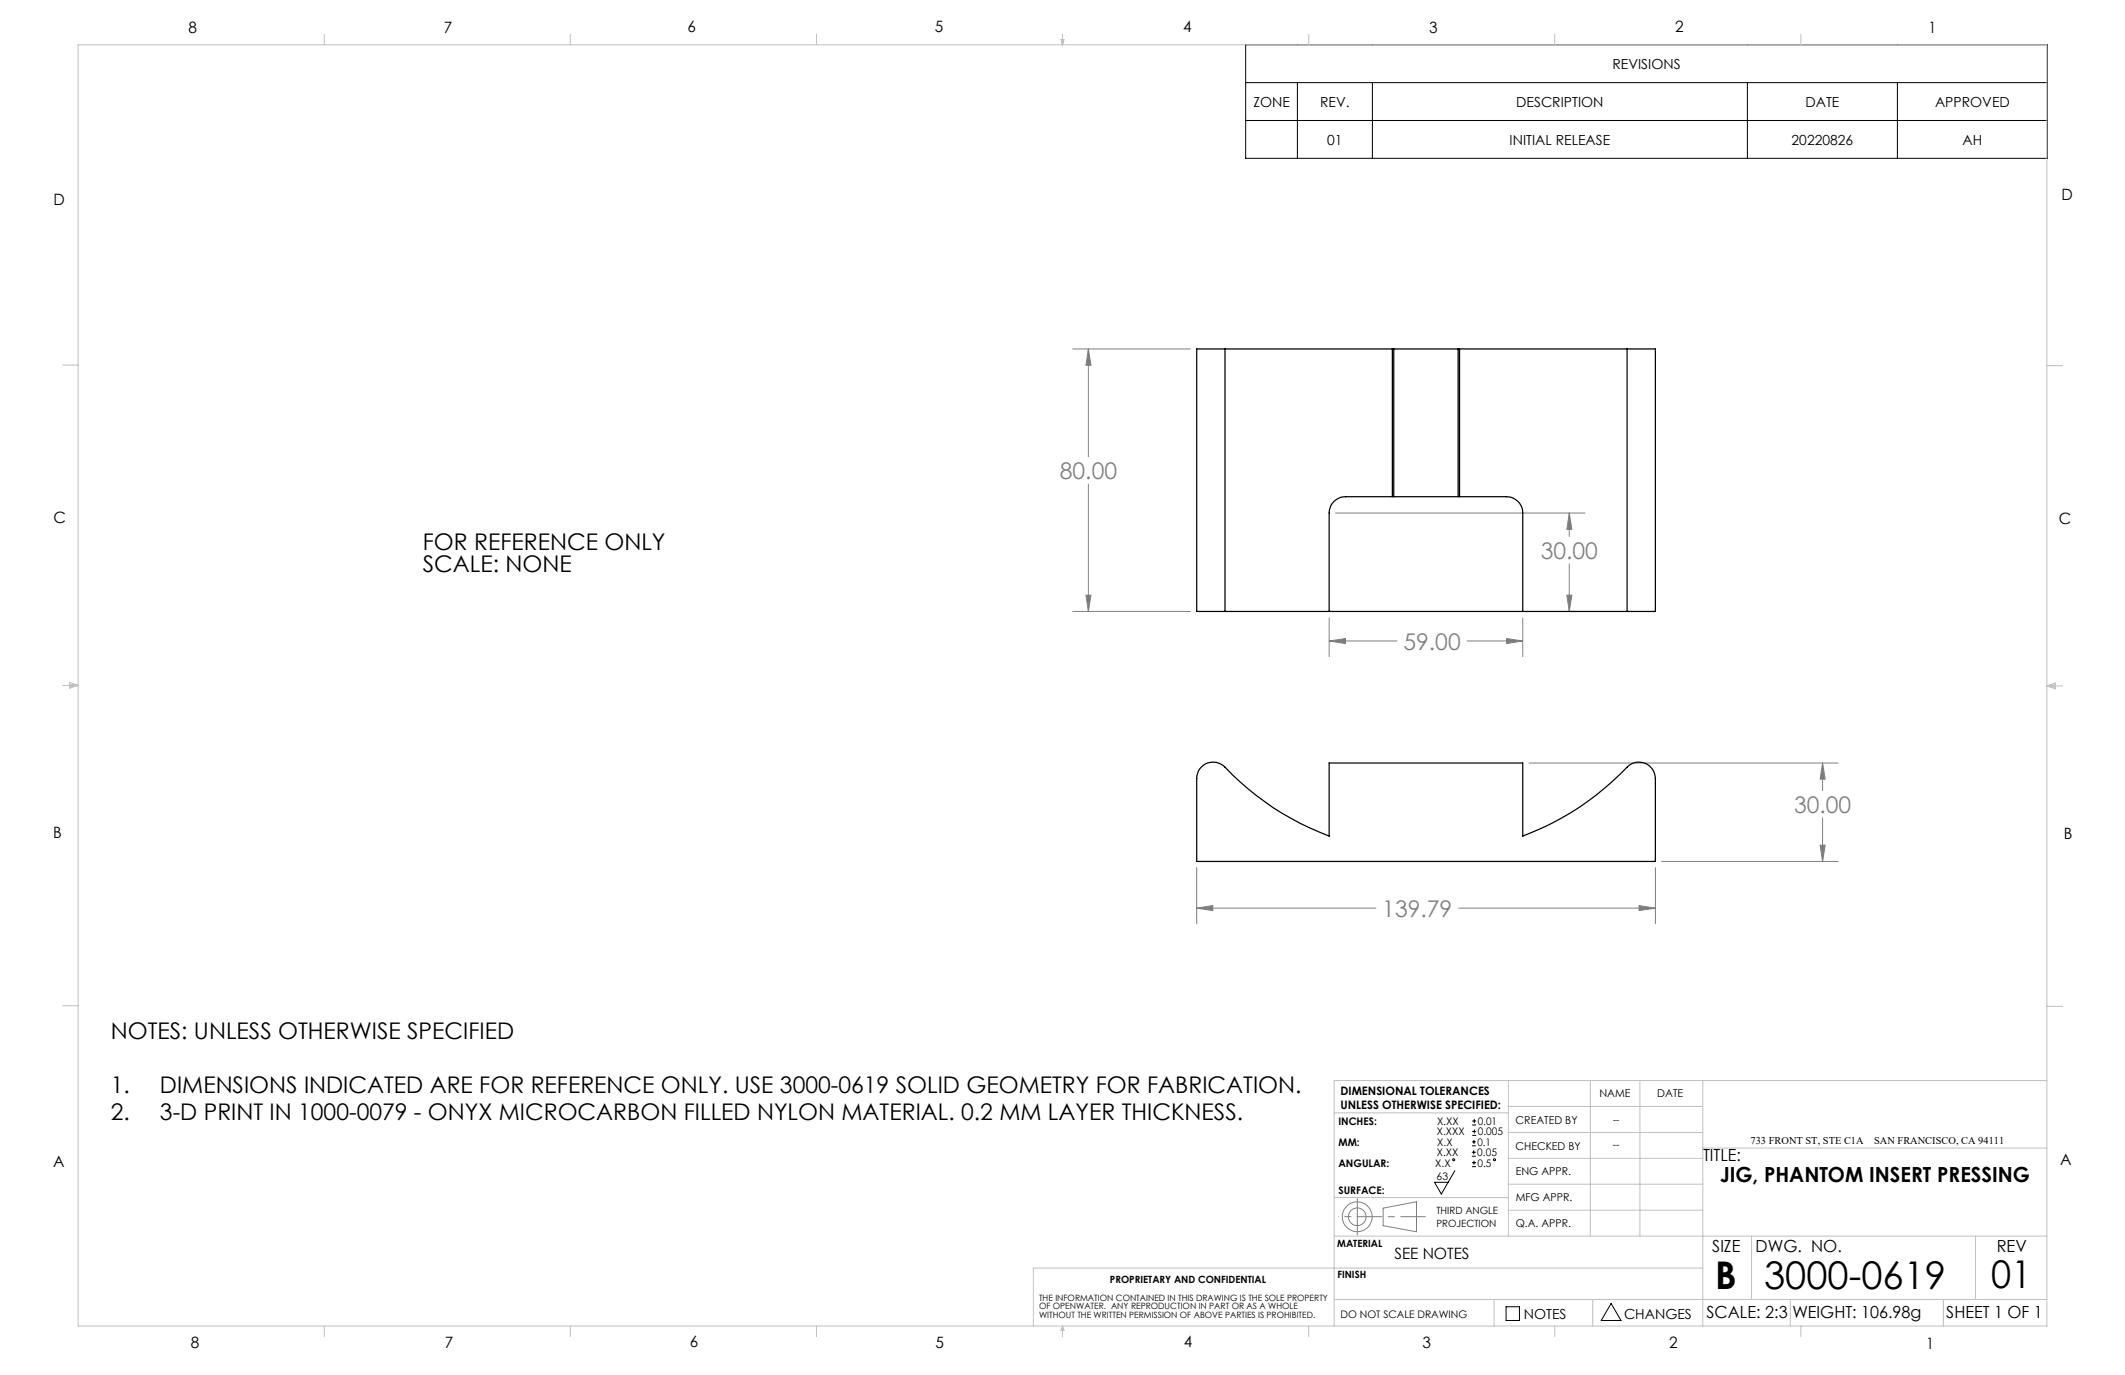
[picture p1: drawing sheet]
<svg xmlns="http://www.w3.org/2000/svg" width="432mm" height="279mm" viewBox="0 0 432 279" stroke-linecap="round" stroke-linejoin="round" font-family="sans-serif">
<g fill="none" stroke="#000" stroke-width=".2">
<path d="M253.1 9.1h162.9v23.1h-162.9zM253.1 16.8h162.9M263.6 16.8v15.4M278.9 16.8v15.4M355.1 16.8v15.4M385.6 16.8v15.4M253.1 24.5h162.9M295.6 237.9l-2.7 4.7-1.4-2.4h2.8M299.1 234.9h.8M299.1 234.1h.8M299.1 232.8h.8M299.1 232h.8"/>
<path d="M299.1 237.1h.8M299.1 236.3h.8M299.2 228.6h.8M299.2 227.8h.8M299.2 230.7h.8M299.2 229.9h.8M299.5 233.8v.8M299.5 231.6v.8M299.5 235.9v.8M299.6 227.4v.8M299.6 229.5v.8M306 265.5h2.8v2.8h-2.8z"/>
<path d="M327.4 264.9l2 3.4h-4z"/>
<circle cx="295.4" cy="235.7" r=".2"/>
<circle cx="303.7" cy="235.7" r=".2"/>
</g>
<g fill="none" stroke="#808080" stroke-width=".2">
<path d="M218 70.9h23.9M221.2 70.9v21.9M221.2 70.9l.5 3.3h-1zM221.2 98.4v25.8M271.4 104.2h50.7M318.9 104.2v4.8M318.9 114.6v9.6M318.9 104.2l.5 3.4h-1zM218 124.2h23.9M220.7 120.9h1l-.5 3.3zM270.1 125.5v7.9M270.1 130.2h13.8"/>
<path d="M270.1 130.2l3.3-.4v1zM298.1 130.2h11.3M306.1 129.8l3.3 .4-3.3 .6zM309.4 125.5v7.9M318.4 120.9h1l-.5 3.3zM310.7 155h62.8M370.3 155l.6 3.3h-1zM370.3 155v5.7M243.2 176.3v11.4M336.4 176.3v11.4M337.6 175h35.9M369.9 171.7h1l-.6 3.3z"/>
<path d="M370.3 166.2v8.8M243.2 184.5h36.4M243.2 184.5l3.3-.5v1zM296.4 184.5h40M333.1 184l3.3 .5-3.3 .5zM281.1 245.5l6.7-1.3v6.1l-6.7-1.2z"/>
<circle cx="275.8" cy="247.3" r="1.8"/>
<circle cx="275.8" cy="247.3" r="3"/>
</g>
<path d="M275.8 247.2h13.8" fill="none" stroke="#808080" stroke-width=".2" stroke-dasharray="15.2 1.3 1.3 1.3" stroke-dashoffset="10.2"/>
<path d="M275.8 247.2v-3.6M275.8 247.2v3.7" fill="none" stroke="#808080" stroke-width=".2" stroke-dasharray="15.2 1.3 1.3 1.3"/>
<path d="M275.8 247.2h-3.8" fill="none" stroke="#808080" stroke-width=".2" stroke-dasharray="15.2 1.3 1.3 1.3" stroke-dashoffset="15.2"/>
<g fill="none" stroke="#c0c0c0" stroke-width=".2">
<path d="M15.9 9.1h400v260.4h-400zM65.9 6.9v2.2M115.9 6.9v2.2M165.9 6.9v2.2M215.6 8h.6l-.3 1.1zM215.7 8l.2 1.1M215.9 6.9v2.2M216 8l-.1 1.1M265.9 6.9v2.2M315.9 6.9v2.2M365.9 6.9v2.2M12.7 74.2h3.2"/>
<path d="M415.9 74.3h3.2M12.7 139.3h3.2M14.2 139.1l1.7 .2M14.2 138.7l1.7 .6-1.7 .5zM15.9 139.3l-1.7 .3M415.9 139.4h3.2M415.9 139.4l1.8-.6v1.2zM415.9 139.4l1.8 .3M417.7 139.2l-1.8 .2M12.7 204.4h3.2M306.5 219.6v31.6M323.1 219.6v31.6"/>
<path d="M333.2 219.6v31.6M346 219.6v49.9M415.9 204.5h3.2M415.9 219.6h-144.8v49.9M271.1 226.1h35.4M306.5 235.4h39.5M306.5 230.1h39.5M306.5 224.8h39.5M346 233.3h69.9M271.1 251.2h144.8M271.1 243.3h35.4M306.5 245.9h39.5"/>
<path d="M306.5 240.6h39.5M346 257.7h-136v11.8M355.9 251.2v12.9M401.4 251.2v12.9M65.9 269.5v2.1M115.9 269.5v2.1M165.9 269.5v2.1M215.9 269.5v2.1M215.9 269.5l.3 .8h-.6zM265.9 269.5v2.1M271.1 264.1h144.8M303.6 264.1v5.4"/>
<path d="M315.9 269.5v2.1M323.6 264.1v5.4M363.8 264.1v5.4M365.9 269.5v2.1M394.9 264.1v5.4"/>
</g>
<path d="M221.2 70.9l.5 3.3h-1zM220.7 120.9h1l-.5 3.3zM318.9 104.2l.5 3.4h-1zM318.4 120.9h1l-.5 3.3zM270.1 130.2l3.3-.4v1zM306.1 129.8l3.3 .4-3.3 .6zM243.2 184.5l3.3-.5v1zM333.1 184l3.3 .5-3.3 .5zM369.9 171.7h1l-.6 3.3zM370.3 155l.6 3.3h-1z" fill="#808080"/>
<g fill="none" stroke="#000" stroke-width=".25">
<path d="M248.9 70.9h-5.7v53.3h5.7M248.9 70.9h34M248.9 70.9v53.3M282.9 70.9h.3M282.9 70.9v30M283.2 70.9v30M283.2 70.9h13.1M296.3 70.9h.3M296.3 70.9v30M296.6 70.9h34M296.6 70.9v30M330.6 70.9h5.8v53.3h-5.8"/>
<path d="M330.6 70.9v53.3M248.9 124.2h21.2M270.1 124.2v-20a3.3 3.3 0 0 1 3.3-3.3h32.7a3.3 3.3 0 0 1 3.3 3.3v20M270.1 124.2h39.3M309.4 124.2h21.2M244.2 155.8a3.4 3.4 0 0 1 4.7 .1 55.8 55.8 0 0 0 21.2 14v-14.9h39.3v14.9a57 57 0 0 0 21.6-14.4 3.3 3.3 0 0 1 3.5-.3 3.3 3.3 0 0 1 1.9 3v16.8h-93.2v-17.3a3.2 3.2 0 0 1 1-1.9z"/>
</g>
<g font-size="7.8">
<text x="348.5" y="261.9">B</text>
<text x="358.5" y="261.9">3000-0619</text>
<text x="404.6" y="261.8">01</text>
</g>
<g font-size="4.7" fill="#808080">
<text x="215.4" y="97.3">80.00</text>
<text x="313.1" y="113.5">30.00</text>
<text x="285.2" y="132">59.00</text>
<text x="364.5" y="165.2">30.00</text>
<text x="280.9" y="186.3">139.79</text>
</g>
<g font-size="4.7">
<text x="85.9" y="111.7">FOR REFERENCE ONLY</text>
<text x="85.9" y="116.2">SCALE: NONE</text>
<text x="22.5" y="211.1">NOTES: UNLESS OTHERWISE SPECIFIED</text>
<text x="22.5" y="222.1">1.</text>
<text x="22.5" y="227.6">2.</text>
<text x="32.5" y="222.1">DIMENSIONS INDICATED ARE FOR REFERENCE ONLY. USE 3000-0619 SOLID GEOMETRY FOR FABRICATION.</text>
<text x="32.5" y="227.6">3-D PRINT IN 1000-0079 - ONYX MICROCARBON FILLED NYLON MATERIAL. 0.2 MM LAYER THICKNESS.</text>
</g>
<text font-size="4.2" x="349.5" y="240.3">JIG, PHANTOM INSERT PRESSING</text>
<g font-size="3.4">
<text x="346.1" y="235.9">TITLE:</text>
<text x="347.9" y="254.3">SIZE</text>
<text x="356.7" y="254.4">DWG. NO.</text>
<text x="405.7" y="254.5">REV</text>
<text x="346.8" y="267.9">SCALE: 2:3</text>
<text x="364.2" y="267.9">WEIGHT: 106.98g</text>
<text x="395.5" y="267.9">SHEET 1 OF 1</text>
</g>
<g font-size="3.2">
<text x="38.3" y="6.7">8</text>
<text x="90.2" y="6.7">7</text>
<text x="139.7" y="6.5">6</text>
<text x="190" y="6.5">5</text>
<text x="240.4" y="6.5">4</text>
<text x="290.4" y="6.7">3</text>
<text x="340.4" y="6.5">2</text>
<text x="391.9" y="6.7">1</text>
<text x="10.9" y="41.6">D</text>
<text x="418.9" y="40.7">D</text>
<text x="10.9" y="106.3">C</text>
<text x="418.4" y="106.4">C</text>
<text x="10.8" y="170.2">B</text>
<text x="419.4" y="170.6">B</text>
<text x="10.8" y="237.2">A</text>
<text x="418.6" y="236.8">A</text>
<text x="283.3" y="255.9">SEE NOTES</text>
<text x="38.8" y="273.8">8</text>
<text x="90.4" y="273.8">7</text>
<text x="140.2" y="273.8">6</text>
<text x="190.1" y="273.9">5</text>
<text x="240.5" y="273.8">4</text>
<text x="289" y="273.9">3</text>
<text x="339.1" y="273.8">2</text>
<text x="391.4" y="274.1">1</text>
</g>
<g font-size="2.8">
<text x="327.7" y="14">REVISIONS</text>
<text x="254.7" y="21.7">ZONE</text>
<text x="268.3" y="21.7">REV.</text>
<text x="308.1" y="21.7">DESCRIPTION</text>
<text x="366.9" y="21.7">DATE</text>
<text x="393.2" y="21.7">APPROVED</text>
<text x="269.7" y="29.4">01</text>
<text x="306.8" y="29.4">INITIAL RELEASE</text>
<text x="364.1" y="29.4">20220826</text>
<text x="398.8" y="29.4">AH</text>
<text x="309.6" y="268">NOTES</text>
<text x="330" y="268">CHANGES</text>
</g>
<g font-size="2.4">
<text x="272.4" y="222.5">DIMENSIONAL TOLERANCES</text>
<text x="272.4" y="225.3">UNLESS OTHERWISE SPECIFIED:</text>
</g>
<g font-size="2.2">
<text x="325" y="222.9">NAME</text>
<text x="336.8" y="222.9">DATE</text>
<text x="308" y="233.6">CHECKED BY</text>
<text x="308" y="228.4">CREATED BY</text>
<text x="308" y="238.8">ENG APPR.</text>
<text x="308" y="244">MFG APPR.</text>
<text x="308" y="249.3">Q.A. APPR.</text>
</g>
<g font-size="2.1">
<text x="272" y="228.6">INCHES:</text>
<text x="272" y="232.8">MM:</text>
<text x="292" y="230.7">X.XXX</text>
<text x="292" y="228.6">X.XX</text>
<text x="292.1" y="232.8">X.X</text>
<text x="300.2" y="232.8">0.1</text>
<text x="300.3" y="228.6">0.01</text>
<text x="300.3" y="230.7">0.005</text>
<text x="327.8" y="233.4">--</text>
<text x="355.7" y="232.4">733 FRONT ST, STE C1A</text>
<text x="380.8" y="232.4">SAN FRANCISCO, CA 94111</text>
<text x="272" y="237">ANGULAR:</text>
<text x="291.6" y="237">X.X</text>
<text x="291.9" y="239.8">63</text>
<text x="292" y="234.9">X.XX</text>
<text x="300.2" y="234.9">0.05</text>
<text x="300.2" y="237">0.5</text>
<text x="272" y="242.6">SURFACE:</text>
<text x="272.4" y="267.8">DO NOT SCALE DRAWING</text>
</g>
<g font-size="2">
<text x="327.8" y="228.3">--</text>
<text x="291.9" y="246.8">THIRD ANGLE</text>
<text x="291.9" y="249.3">PROJECTION</text>
<text x="271.7" y="253.4">MATERIAL</text>
<text x="225.5" y="260.6">PROPRIETARY AND CONFIDENTIAL</text>
<text x="271.8" y="259.7">FINISH</text>
</g>
<g font-size="1.8">
<text x="211.1" y="264.3">THE INFORMATION CONTAINED IN THIS DRAWING IS THE SOLE PROPERTY</text>
<text x="211.1" y="266.1">OF OPENWATER. ANY REPRODUCTION IN PART OR AS A WHOLE</text>
<text x="211.1" y="267.8">WITHOUT THE WRITTEN PERMISSION OF ABOVE PARTIES IS PROHIBITED.</text>
</g>
</svg>
